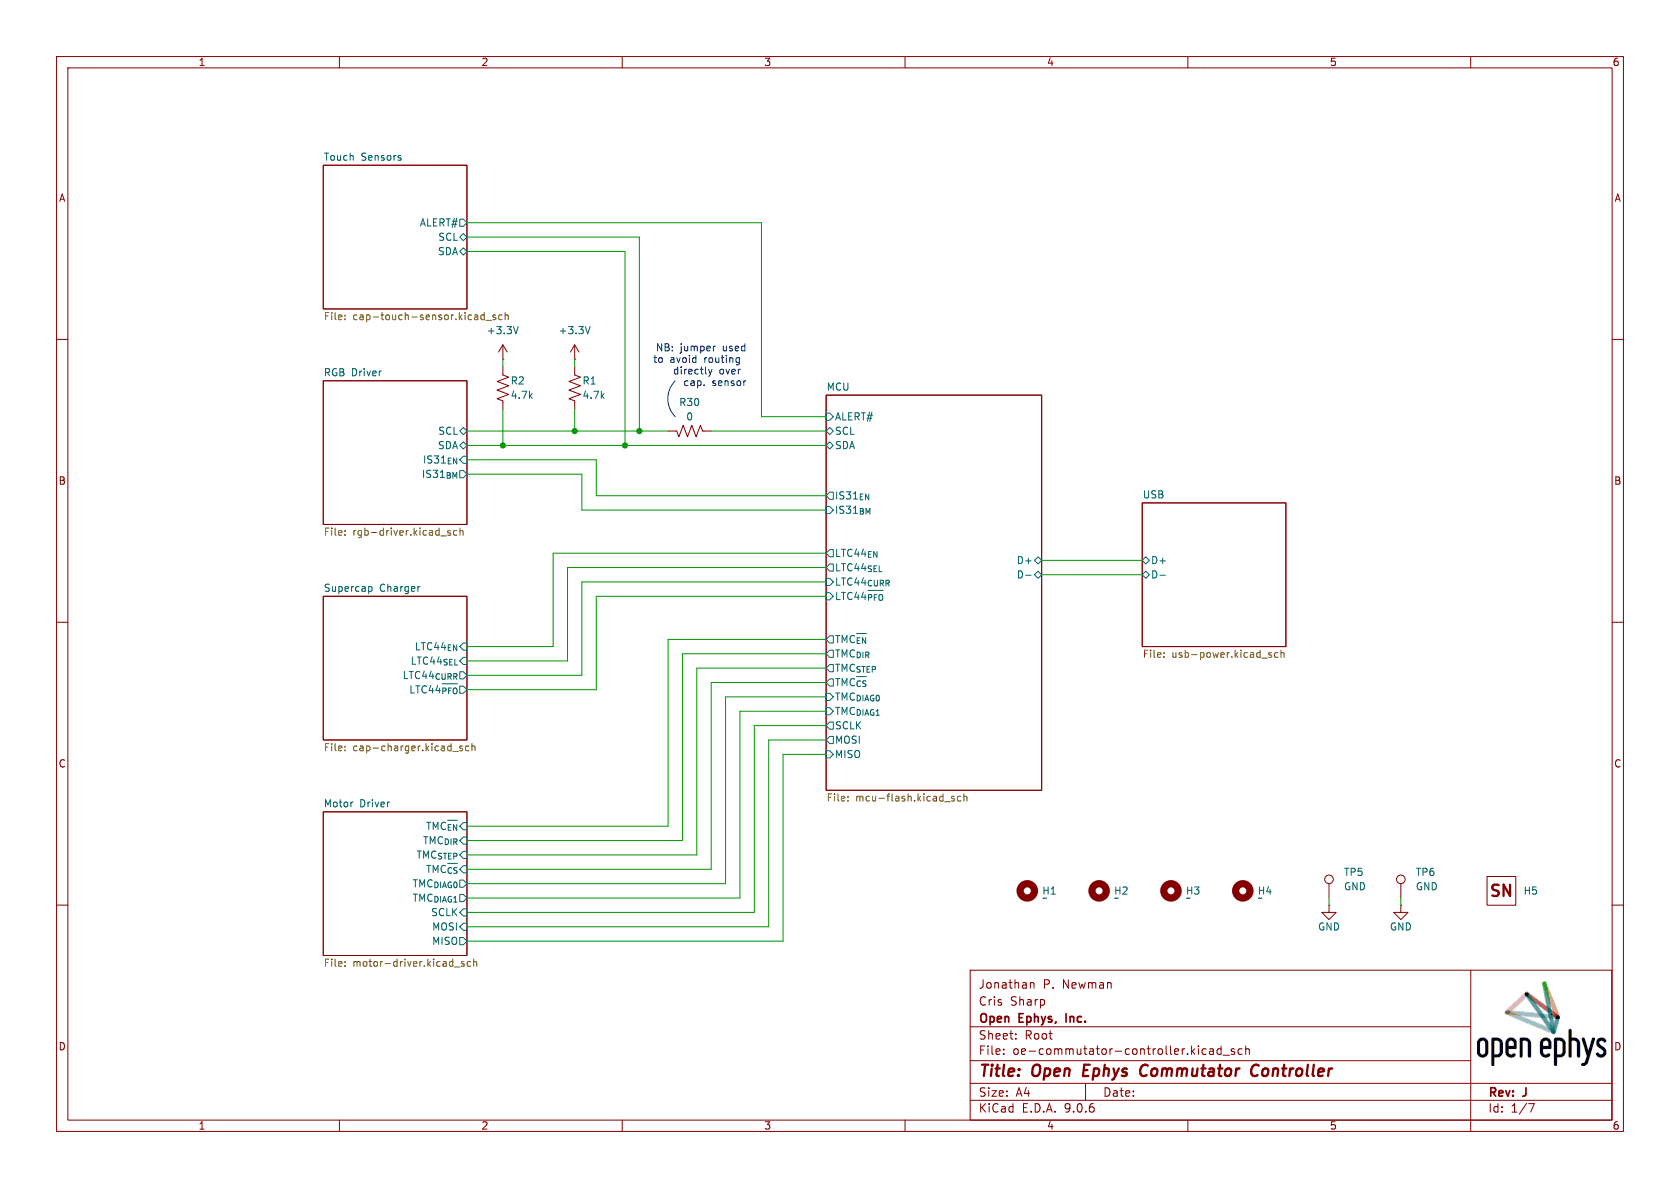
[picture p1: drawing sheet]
(kicad_sch
 (version 20250114)
 (generator "eeschema")
 (generator_version "9.0")
 (paper "A4")
 (title_block
  (title "Open Ephys Commutator Controller")
  (rev "J")
  (company "Open Ephys, Inc.")
  (comment 1 "Cris Sharp")
  (comment 2 "Jonathan P. Newman"))
 (lib_symbols
  (symbol "Connector:TestPoint"
   (pin_numbers (hide yes))
   (pin_names
    (offset 0.762) (hide yes)) (exclude_from_sim no) (in_bom yes) (on_board yes)
   (property "Reference" "TP" (at 0 6.858 0) (effects (font (size 1.27 1.27))))
   (property "Value" "TestPoint" (at 0 5.08 0) (effects (font (size 1.27 1.27))))
   (property "Footprint" "" (at 5.08 0 0) (effects (font (size 1.27 1.27)) (hide yes)))
   (property "Datasheet" "~" (at 5.08 0 0) (effects (font (size 1.27 1.27)) (hide yes)))
   (property "Description" "test point" (at 0 0 0) (effects (font (size 1.27 1.27)) (hide yes)))
   (symbol "TestPoint_0_1"
    (circle (center 0 3.302) (radius 0.762) (stroke (width 0) (type default)) (fill (type none))))
   (symbol "TestPoint_1_1"
    (pin passive line (at 0 0 90) (length 2.54) (name "1" (effects (font (size 1.27 1.27)))) (number "1" (effects (font (size 1.27 1.27))))))
   (embedded_fonts no))
  (symbol "Device:R_US"
   (pin_numbers (hide yes))
   (pin_names
    (offset 0)) (exclude_from_sim no) (in_bom yes) (on_board yes)
   (property "Reference" "R" (at 2.54 0 90) (effects (font (size 1.27 1.27))))
   (property "Value" "R_US" (at -2.54 0 90) (effects (font (size 1.27 1.27))))
   (property "Footprint" "" (at 1.016 -0.254 90) (effects (font (size 1.27 1.27)) (hide yes)))
   (property "Datasheet" "~" (at 0 0 0) (effects (font (size 1.27 1.27)) (hide yes)))
   (property "Description" "Resistor, US symbol" (at 0 0 0) (effects (font (size 1.27 1.27)) (hide yes)))
   (symbol "R_US_0_1"
    (polyline (pts (xy 0 2.286) (xy 0 2.54)) (stroke (width 0) (type default)) (fill (type none)))
    (polyline (pts (xy 0 2.286) (xy 1.016 1.905) (xy 0 1.524) (xy -1.016 1.143) (xy 0 0.762)) (stroke (width 0) (type default)) (fill (type none)))
    (polyline (pts (xy 0 0.762) (xy 1.016 0.381) (xy 0 0) (xy -1.016 -0.381) (xy 0 -0.762)) (stroke (width 0) (type default)) (fill (type none)))
    (polyline (pts (xy 0 -0.762) (xy 1.016 -1.143) (xy 0 -1.524) (xy -1.016 -1.905) (xy 0 -2.286)) (stroke (width 0) (type default)) (fill (type none)))
    (polyline (pts (xy 0 -2.286) (xy 0 -2.54)) (stroke (width 0) (type default)) (fill (type none))))
   (symbol "R_US_1_1"
    (pin passive line (at 0 3.81 270) (length 1.27) (name "~" (effects (font (size 1.27 1.27)))) (number "1" (effects (font (size 1.27 1.27)))))
    (pin passive line (at 0 -3.81 90) (length 1.27) (name "~" (effects (font (size 1.27 1.27)))) (number "2" (effects (font (size 1.27 1.27))))))
   (embedded_fonts no))
  (symbol "Mechanical:MountingHole"
   (pin_names
    (offset 1.016)) (exclude_from_sim yes) (in_bom no) (on_board yes)
   (property "Reference" "H" (at 0 5.08 0) (effects (font (size 1.27 1.27))))
   (property "Value" "MountingHole" (at 0 3.175 0) (effects (font (size 1.27 1.27))))
   (property "Footprint" "" (at 0 0 0) (effects (font (size 1.27 1.27)) (hide yes)))
   (property "Datasheet" "~" (at 0 0 0) (effects (font (size 1.27 1.27)) (hide yes)))
   (property "Description" "Mounting Hole without connection" (at 0 0 0) (effects (font (size 1.27 1.27)) (hide yes)))
   (symbol "MountingHole_0_1"
    (circle (center 0 0) (radius 1.27) (stroke (width 1.27) (type default)) (fill (type none))))
   (embedded_fonts no))
  (symbol "open-ephys:OEPS-SN" (exclude_from_sim no) (in_bom no) (on_board yes)
   (property "Reference" "H" (at 0 3.81 0) (effects (font (size 1.27 1.27))))
   (property "Value" "" (at 0 0 0) (effects (font (size 1.27 1.27)) (hide yes)))
   (property "Footprint" "" (at 0 0 0) (effects (font (size 1.27 1.27)) (hide yes)))
   (property "Datasheet" "" (at 0 0 0) (effects (font (size 1.27 1.27)) (hide yes)))
   (property "Description" "" (at 0 0 0) (effects (font (size 1.27 1.27)) (hide yes)))
   (symbol "OEPS-SN_0_1"
    (rectangle (start -2.54 2.54) (end 2.54 -2.54) (stroke (width 0) (type default)) (fill (type none))))
   (symbol "OEPS-SN_1_1"
    (text "SN" (at 0 0 0) (effects (font (size 2 2)
    (bold yes)))))
   (embedded_fonts no))
  (symbol "power:+3.3V"
   (power)
   (pin_numbers (hide yes))
   (pin_names
    (offset 0) (hide yes)) (exclude_from_sim no) (in_bom yes) (on_board yes)
   (property "Reference" "#PWR" (at 0 -3.81 0) (effects (font (size 1.27 1.27)) (hide yes)))
   (property "Value" "+3.3V" (at 0 3.556 0) (effects (font (size 1.27 1.27))))
   (property "Footprint" "" (at 0 0 0) (effects (font (size 1.27 1.27)) (hide yes)))
   (property "Datasheet" "" (at 0 0 0) (effects (font (size 1.27 1.27)) (hide yes)))
   (property "Description" "Power symbol creates a global label with name \"+3.3V\"" (at 0 0 0) (effects (font (size 1.27 1.27)) (hide yes)))
   (symbol "+3.3V_0_1"
    (polyline (pts (xy -0.762 1.27) (xy 0 2.54)) (stroke (width 0) (type default)) (fill (type none)))
    (polyline (pts (xy 0 2.54) (xy 0.762 1.27)) (stroke (width 0) (type default)) (fill (type none)))
    (polyline (pts (xy 0 0) (xy 0 2.54)) (stroke (width 0) (type default)) (fill (type none))))
   (symbol "+3.3V_1_1"
    (pin power_in line (at 0 0 90) (length 0) (name "~" (effects (font (size 1.27 1.27)))) (number "1" (effects (font (size 1.27 1.27))))))
   (embedded_fonts no))
  (symbol "power:GND"
   (power)
   (pin_numbers (hide yes))
   (pin_names
    (offset 0) (hide yes)) (exclude_from_sim no) (in_bom yes) (on_board yes)
   (property "Reference" "#PWR" (at 0 -6.35 0) (effects (font (size 1.27 1.27)) (hide yes)))
   (property "Value" "GND" (at 0 -3.81 0) (effects (font (size 1.27 1.27))))
   (property "Footprint" "" (at 0 0 0) (effects (font (size 1.27 1.27)) (hide yes)))
   (property "Datasheet" "" (at 0 0 0) (effects (font (size 1.27 1.27)) (hide yes)))
   (property "Description" "Power symbol creates a global label with name \"GND\" , ground" (at 0 0 0) (effects (font (size 1.27 1.27)) (hide yes)))
   (symbol "GND_0_1"
    (polyline (pts (xy 0 0) (xy 0 -1.27) (xy 1.27 -1.27) (xy 0 -2.54) (xy -1.27 -1.27) (xy 0 -1.27)) (stroke (width 0) (type default)) (fill (type none))))
   (symbol "GND_1_1"
    (pin power_in line (at 0 0 270) (length 0) (name "~" (effects (font (size 1.27 1.27)))) (number "1" (effects (font (size 1.27 1.27))))))
   (embedded_fonts no)))
 (arc
  (start 119.38 73.66)
  (mid 118.0649 70.485)
  (end 119.38 67.31)
  (stroke (width 0) (type default))
  (fill (type none)))
 (text "NB: jumper used\nto avoid routing \ndirectly over \ncap. sensor"
  (exclude_from_sim no)
  (at 132.08 64.77 0)
  (effects (font (size 1.27 1.27)) (justify right)))
 (junction
  (at 101.6 76.2)
  (diameter 0)
  (color 0 0 0 0))
 (junction
  (at 110.49 78.74)
  (diameter 0)
  (color 0 0 0 0))
 (junction
  (at 88.9 78.74)
  (diameter 0)
  (color 0 0 0 0))
 (junction
  (at 113.03 76.2)
  (diameter 0)
  (color 0 0 0 0))
 (wire
  (pts (xy 101.6 63.5) (xy 101.6 64.77))
  (stroke (width 0) (type default)))
 (wire
  (pts (xy 118.11 113.03) (xy 118.11 146.05))
  (stroke (width 0) (type default)))
 (wire
  (pts (xy 102.87 119.38) (xy 102.87 102.87))
  (stroke (width 0) (type default)))
 (wire
  (pts (xy 135.89 130.81) (xy 135.89 163.83))
  (stroke (width 0) (type default)))
 (wire
  (pts (xy 146.05 128.27) (xy 133.35 128.27))
  (stroke (width 0) (type default)))
 (wire
  (pts (xy 128.27 123.19) (xy 146.05 123.19))
  (stroke (width 0) (type default)))
 (wire
  (pts (xy 146.05 113.03) (xy 118.11 113.03))
  (stroke (width 0) (type default)))
 (wire
  (pts (xy 234.95 158.75) (xy 234.95 160.02))
  (stroke (width 0) (type default)))
 (wire
  (pts (xy 118.11 146.05) (xy 82.55 146.05))
  (stroke (width 0) (type default)))
 (wire
  (pts (xy 100.33 116.84) (xy 82.55 116.84))
  (stroke (width 0) (type default)))
 (wire
  (pts (xy 146.05 120.65) (xy 125.73 120.65))
  (stroke (width 0) (type default)))
 (wire
  (pts (xy 133.35 161.29) (xy 82.55 161.29))
  (stroke (width 0) (type default)))
 (wire
  (pts (xy 110.49 78.74) (xy 146.05 78.74))
  (stroke (width 0) (type default)))
 (wire
  (pts (xy 82.55 156.21) (xy 128.27 156.21))
  (stroke (width 0) (type default)))
 (wire
  (pts (xy 146.05 133.35) (xy 138.43 133.35))
  (stroke (width 0) (type default)))
 (wire
  (pts (xy 146.05 97.79) (xy 97.79 97.79))
  (stroke (width 0) (type default)))
 (wire
  (pts (xy 113.03 76.2) (xy 101.6 76.2))
  (stroke (width 0) (type default)))
 (wire
  (pts (xy 128.27 156.21) (xy 128.27 123.19))
  (stroke (width 0) (type default)))
 (wire
  (pts (xy 88.9 63.5) (xy 88.9 64.77))
  (stroke (width 0) (type default)))
 (wire
  (pts (xy 133.35 128.27) (xy 133.35 161.29))
  (stroke (width 0) (type default)))
 (wire
  (pts (xy 138.43 133.35) (xy 138.43 166.37))
  (stroke (width 0) (type default)))
 (wire
  (pts (xy 113.03 76.2) (xy 113.03 41.91))
  (stroke (width 0) (type default)))
 (wire
  (pts (xy 110.49 44.45) (xy 110.49 78.74))
  (stroke (width 0) (type default)))
 (wire
  (pts (xy 82.55 114.3) (xy 97.79 114.3))
  (stroke (width 0) (type default)))
 (wire
  (pts (xy 101.6 76.2) (xy 82.55 76.2))
  (stroke (width 0) (type default)))
 (wire
  (pts (xy 247.65 158.75) (xy 247.65 160.02))
  (stroke (width 0) (type default)))
 (wire
  (pts (xy 138.43 166.37) (xy 82.55 166.37))
  (stroke (width 0) (type default)))
 (wire
  (pts (xy 123.19 151.13) (xy 82.55 151.13))
  (stroke (width 0) (type default)))
 (wire
  (pts (xy 82.55 119.38) (xy 102.87 119.38))
  (stroke (width 0) (type default)))
 (wire
  (pts (xy 118.11 76.2) (xy 113.03 76.2))
  (stroke (width 0) (type default)))
 (wire
  (pts (xy 88.9 78.74) (xy 82.55 78.74))
  (stroke (width 0) (type default)))
 (wire
  (pts (xy 101.6 72.39) (xy 101.6 76.2))
  (stroke (width 0) (type default)))
 (wire
  (pts (xy 102.87 102.87) (xy 146.05 102.87))
  (stroke (width 0) (type default)))
 (wire
  (pts (xy 134.62 39.37) (xy 134.62 73.66))
  (stroke (width 0) (type default)))
 (wire
  (pts (xy 130.81 125.73) (xy 146.05 125.73))
  (stroke (width 0) (type default)))
 (wire
  (pts (xy 105.41 121.92) (xy 82.55 121.92))
  (stroke (width 0) (type default)))
 (wire
  (pts (xy 146.05 130.81) (xy 135.89 130.81))
  (stroke (width 0) (type default)))
 (wire
  (pts (xy 113.03 41.91) (xy 82.55 41.91))
  (stroke (width 0) (type default)))
 (wire
  (pts (xy 123.19 118.11) (xy 123.19 151.13))
  (stroke (width 0) (type default)))
 (wire
  (pts (xy 82.55 39.37) (xy 134.62 39.37))
  (stroke (width 0) (type default)))
 (wire
  (pts (xy 146.05 105.41) (xy 105.41 105.41))
  (stroke (width 0) (type default)))
 (wire
  (pts (xy 146.05 73.66) (xy 134.62 73.66))
  (stroke (width 0) (type default)))
 (wire
  (pts (xy 146.05 100.33) (xy 100.33 100.33))
  (stroke (width 0) (type default)))
 (wire
  (pts (xy 125.73 120.65) (xy 125.73 153.67))
  (stroke (width 0) (type default)))
 (wire
  (pts (xy 201.93 99.06) (xy 184.15 99.06))
  (stroke (width 0) (type default)))
 (wire
  (pts (xy 110.49 44.45) (xy 82.55 44.45))
  (stroke (width 0) (type default)))
 (wire
  (pts (xy 105.41 105.41) (xy 105.41 121.92))
  (stroke (width 0) (type default)))
 (wire
  (pts (xy 201.93 101.6) (xy 184.15 101.6))
  (stroke (width 0) (type default)))
 (wire
  (pts (xy 130.81 158.75) (xy 130.81 125.73))
  (stroke (width 0) (type default)))
 (wire
  (pts (xy 146.05 76.2) (xy 125.73 76.2))
  (stroke (width 0) (type default)))
 (wire
  (pts (xy 120.65 115.57) (xy 120.65 148.59))
  (stroke (width 0) (type default)))
 (wire
  (pts (xy 146.05 115.57) (xy 120.65 115.57))
  (stroke (width 0) (type default)))
 (wire
  (pts (xy 97.79 97.79) (xy 97.79 114.3))
  (stroke (width 0) (type default)))
 (wire
  (pts (xy 120.65 148.59) (xy 82.55 148.59))
  (stroke (width 0) (type default)))
 (wire
  (pts (xy 146.05 90.17) (xy 102.87 90.17))
  (stroke (width 0) (type default)))
 (wire
  (pts (xy 102.87 83.82) (xy 82.55 83.82))
  (stroke (width 0) (type default)))
 (wire
  (pts (xy 125.73 153.67) (xy 82.55 153.67))
  (stroke (width 0) (type default)))
 (wire
  (pts (xy 100.33 100.33) (xy 100.33 116.84))
  (stroke (width 0) (type default)))
 (wire
  (pts (xy 102.87 90.17) (xy 102.87 83.82))
  (stroke (width 0) (type default)))
 (wire
  (pts (xy 105.41 87.63) (xy 146.05 87.63))
  (stroke (width 0) (type default)))
 (wire
  (pts (xy 135.89 163.83) (xy 82.55 163.83))
  (stroke (width 0) (type default)))
 (wire
  (pts (xy 105.41 81.28) (xy 105.41 87.63))
  (stroke (width 0) (type default)))
 (wire
  (pts (xy 88.9 72.39) (xy 88.9 78.74))
  (stroke (width 0) (type default)))
 (wire
  (pts (xy 82.55 158.75) (xy 130.81 158.75))
  (stroke (width 0) (type default)))
 (wire
  (pts (xy 82.55 81.28) (xy 105.41 81.28))
  (stroke (width 0) (type default)))
 (wire
  (pts (xy 146.05 118.11) (xy 123.19 118.11))
  (stroke (width 0) (type default)))
 (wire
  (pts (xy 110.49 78.74) (xy 88.9 78.74))
  (stroke (width 0) (type default)))
 (symbol
  (lib_id "Connector:TestPoint")
  (at 234.95 158.75 0)
  (unit 1)
  (exclude_from_sim no)
  (in_bom yes)
  (on_board yes)
  (dnp no)
  (fields_autoplaced yes)
  (property "Reference" "TP5" (at 237.49 154.1779 0) (effects (font (size 1.27 1.27)) (justify left)))
  (property "Value" "GND" (at 237.49 156.7179 0) (effects (font (size 1.27 1.27)) (justify left)))
  (property "Footprint" "TestPoint:TestPoint_Pad_D2.0mm" (at 240.03 158.75 0) (effects (font (size 1.27 1.27)) (hide yes)))
  (property "Datasheet" "~" (at 240.03 158.75 0) (effects (font (size 1.27 1.27)) (hide yes)))
  (property "Description" "test point" (at 234.95 158.75 0) (effects (font (size 1.27 1.27)) (hide yes)))
  (pin "1"))
 (symbol
  (lib_id "Device:R_US")
  (at 101.6 68.58 0)
  (unit 1)
  (exclude_from_sim no)
  (in_bom yes)
  (on_board yes)
  (dnp no)
  (property "Reference" "R1" (at 102.87 67.31 0) (effects (font (size 1.27 1.27)) (justify left)))
  (property "Value" "4.7k" (at 102.87 69.85 0) (effects (font (size 1.27 1.27)) (justify left)))
  (property "Footprint" "Resistor_SMD:R_0603_1608Metric" (at 102.616 68.834 90) (effects (font (size 1.27 1.27)) (hide yes)))
  (property "Datasheet" "~" (at 101.6 68.58 0) (effects (font (size 1.27 1.27)) (hide yes)))
  (property "Description" "Resistor, US symbol" (at 101.6 68.58 0) (effects (font (size 1.27 1.27)) (hide yes)))
  (pin "1")
  (pin "2"))
 (symbol
  (lib_id "Mechanical:MountingHole")
  (at 219.71 157.48 0)
  (unit 1)
  (exclude_from_sim no)
  (in_bom no)
  (on_board yes)
  (dnp no)
  (fields_autoplaced yes)
  (property "Reference" "H4" (at 222.25 157.48 0) (effects (font (size 1.27 1.27)) (justify left)))
  (property "Value" "~" (at 222.25 158.75 0) (effects (font (size 1.27 1.27)) (justify left)))
  (property "Footprint" "MountingHole:MountingHole_2.7mm_M2.5_ISO7380" (at 219.71 157.48 0) (effects (font (size 1.27 1.27)) (hide yes)))
  (property "Datasheet" "~" (at 219.71 157.48 0) (effects (font (size 1.27 1.27)) (hide yes)))
  (property "Description" "Mounting Hole without connection" (at 219.71 157.48 0) (effects (font (size 1.27 1.27)) (hide yes))))
 (symbol
  (lib_id "power:GND")
  (at 247.65 160.02 0)
  (unit 1)
  (exclude_from_sim no)
  (in_bom yes)
  (on_board yes)
  (dnp no)
  (property "Reference" "#PWR078" (at 247.65 166.37 0) (effects (font (size 1.27 1.27)) (hide yes)))
  (property "Value" "GND" (at 247.65 163.83 0) (effects (font (size 1.27 1.27))))
  (property "Footprint" "" (at 247.65 160.02 0) (effects (font (size 1.27 1.27)) (hide yes)))
  (property "Datasheet" "" (at 247.65 160.02 0) (effects (font (size 1.27 1.27)) (hide yes)))
  (property "Description" "Power symbol creates a global label with name \"GND\" , ground" (at 247.65 160.02 0) (effects (font (size 1.27 1.27)) (hide yes)))
  (pin "1"))
 (symbol
  (lib_id "power:+3.3V")
  (at 101.6 63.5 0)
  (mirror y)
  (unit 1)
  (exclude_from_sim no)
  (in_bom yes)
  (on_board yes)
  (dnp no)
  (fields_autoplaced yes)
  (property "Reference" "#PWR01" (at 101.6 67.31 0) (effects (font (size 1.27 1.27)) (hide yes)))
  (property "Value" "+3.3V" (at 101.6 58.42 0) (effects (font (size 1.27 1.27))))
  (property "Footprint" "" (at 101.6 63.5 0) (effects (font (size 1.27 1.27)) (hide yes)))
  (property "Datasheet" "" (at 101.6 63.5 0) (effects (font (size 1.27 1.27)) (hide yes)))
  (property "Description" "Power symbol creates a global label with name \"+3.3V\"" (at 101.6 63.5 0) (effects (font (size 1.27 1.27)) (hide yes)))
  (pin "1"))
 (symbol
  (lib_id "Connector:TestPoint")
  (at 247.65 158.75 0)
  (unit 1)
  (exclude_from_sim no)
  (in_bom yes)
  (on_board yes)
  (dnp no)
  (fields_autoplaced yes)
  (property "Reference" "TP6" (at 250.19 154.1779 0) (effects (font (size 1.27 1.27)) (justify left)))
  (property "Value" "GND" (at 250.19 156.7179 0) (effects (font (size 1.27 1.27)) (justify left)))
  (property "Footprint" "TestPoint:TestPoint_Pad_D2.0mm" (at 252.73 158.75 0) (effects (font (size 1.27 1.27)) (hide yes)))
  (property "Datasheet" "~" (at 252.73 158.75 0) (effects (font (size 1.27 1.27)) (hide yes)))
  (property "Description" "test point" (at 247.65 158.75 0) (effects (font (size 1.27 1.27)) (hide yes)))
  (pin "1"))
 (symbol
  (lib_id "Device:R_US")
  (at 121.92 76.2 90)
  (mirror x)
  (unit 1)
  (exclude_from_sim no)
  (in_bom yes)
  (on_board yes)
  (dnp no)
  (property "Reference" "R30" (at 121.92 71.12 90) (effects (font (size 1.27 1.27))))
  (property "Value" "0" (at 121.92 73.66 90) (effects (font (size 1.27 1.27))))
  (property "Footprint" "Resistor_SMD:R_0603_1608Metric" (at 122.174 77.216 90) (effects (font (size 1.27 1.27)) (hide yes)))
  (property "Datasheet" "~" (at 121.92 76.2 0) (effects (font (size 1.27 1.27)) (hide yes)))
  (property "Description" "Resistor, US symbol" (at 121.92 76.2 0) (effects (font (size 1.27 1.27)) (hide yes)))
  (pin "1")
  (pin "2"))
 (symbol
  (lib_id "power:+3.3V")
  (at 88.9 63.5 0)
  (mirror y)
  (unit 1)
  (exclude_from_sim no)
  (in_bom yes)
  (on_board yes)
  (dnp no)
  (fields_autoplaced yes)
  (property "Reference" "#PWR076" (at 88.9 67.31 0) (effects (font (size 1.27 1.27)) (hide yes)))
  (property "Value" "+3.3V" (at 88.9 58.42 0) (effects (font (size 1.27 1.27))))
  (property "Footprint" "" (at 88.9 63.5 0) (effects (font (size 1.27 1.27)) (hide yes)))
  (property "Datasheet" "" (at 88.9 63.5 0) (effects (font (size 1.27 1.27)) (hide yes)))
  (property "Description" "Power symbol creates a global label with name \"+3.3V\"" (at 88.9 63.5 0) (effects (font (size 1.27 1.27)) (hide yes)))
  (pin "1"))
 (symbol
  (lib_id "power:GND")
  (at 234.95 160.02 0)
  (unit 1)
  (exclude_from_sim no)
  (in_bom yes)
  (on_board yes)
  (dnp no)
  (property "Reference" "#PWR077" (at 234.95 166.37 0) (effects (font (size 1.27 1.27)) (hide yes)))
  (property "Value" "GND" (at 234.95 163.83 0) (effects (font (size 1.27 1.27))))
  (property "Footprint" "" (at 234.95 160.02 0) (effects (font (size 1.27 1.27)) (hide yes)))
  (property "Datasheet" "" (at 234.95 160.02 0) (effects (font (size 1.27 1.27)) (hide yes)))
  (property "Description" "Power symbol creates a global label with name \"GND\" , ground" (at 234.95 160.02 0) (effects (font (size 1.27 1.27)) (hide yes)))
  (pin "1"))
 (symbol
  (lib_id "Mechanical:MountingHole")
  (at 194.31 157.48 0)
  (unit 1)
  (exclude_from_sim no)
  (in_bom no)
  (on_board yes)
  (dnp no)
  (fields_autoplaced yes)
  (property "Reference" "H2" (at 196.85 157.48 0) (effects (font (size 1.27 1.27)) (justify left)))
  (property "Value" "~" (at 196.85 158.75 0) (effects (font (size 1.27 1.27)) (justify left)))
  (property "Footprint" "MountingHole:MountingHole_2.7mm_M2.5_ISO7380" (at 194.31 157.48 0) (effects (font (size 1.27 1.27)) (hide yes)))
  (property "Datasheet" "~" (at 194.31 157.48 0) (effects (font (size 1.27 1.27)) (hide yes)))
  (property "Description" "Mounting Hole without connection" (at 194.31 157.48 0) (effects (font (size 1.27 1.27)) (hide yes))))
 (symbol
  (lib_id "Device:R_US")
  (at 88.9 68.58 0)
  (unit 1)
  (exclude_from_sim no)
  (in_bom yes)
  (on_board yes)
  (dnp no)
  (property "Reference" "R2" (at 90.17 67.31 0) (effects (font (size 1.27 1.27)) (justify left)))
  (property "Value" "4.7k" (at 90.17 69.85 0) (effects (font (size 1.27 1.27)) (justify left)))
  (property "Footprint" "Resistor_SMD:R_0603_1608Metric" (at 89.916 68.834 90) (effects (font (size 1.27 1.27)) (hide yes)))
  (property "Datasheet" "~" (at 88.9 68.58 0) (effects (font (size 1.27 1.27)) (hide yes)))
  (property "Description" "Resistor, US symbol" (at 88.9 68.58 0) (effects (font (size 1.27 1.27)) (hide yes)))
  (pin "1")
  (pin "2"))
 (symbol
  (lib_id "open-ephys:OEPS-SN")
  (at 265.43 157.48 0)
  (unit 1)
  (exclude_from_sim no)
  (in_bom no)
  (on_board yes)
  (dnp no)
  (fields_autoplaced yes)
  (property "Reference" "H5" (at 269.24 157.4799 0) (effects (font (size 1.27 1.27)) (justify left)))
  (property "Value" "~" (at 265.43 157.48 0) (effects (font (size 1.27 1.27)) (hide yes)))
  (property "Footprint" "open-ephys:OEPS_SN-STICKER-5x5mm" (at 265.43 157.48 0) (effects (font (size 1.27 1.27)) (hide yes)))
  (property "Datasheet" "" (at 265.43 157.48 0) (effects (font (size 1.27 1.27)) (hide yes)))
  (property "Description" "" (at 265.43 157.48 0) (effects (font (size 1.27 1.27)) (hide yes))))
 (symbol
  (lib_id "Mechanical:MountingHole")
  (at 181.61 157.48 0)
  (unit 1)
  (exclude_from_sim no)
  (in_bom no)
  (on_board yes)
  (dnp no)
  (fields_autoplaced yes)
  (property "Reference" "H1" (at 184.15 157.48 0) (effects (font (size 1.27 1.27)) (justify left)))
  (property "Value" "~" (at 184.15 158.75 0) (effects (font (size 1.27 1.27)) (justify left)))
  (property "Footprint" "MountingHole:MountingHole_2.7mm_M2.5_ISO7380" (at 181.61 157.48 0) (effects (font (size 1.27 1.27)) (hide yes)))
  (property "Datasheet" "~" (at 181.61 157.48 0) (effects (font (size 1.27 1.27)) (hide yes)))
  (property "Description" "Mounting Hole without connection" (at 181.61 157.48 0) (effects (font (size 1.27 1.27)) (hide yes))))
 (symbol
  (lib_id "Mechanical:MountingHole")
  (at 207.01 157.48 0)
  (unit 1)
  (exclude_from_sim no)
  (in_bom no)
  (on_board yes)
  (dnp no)
  (fields_autoplaced yes)
  (property "Reference" "H3" (at 209.55 157.48 0) (effects (font (size 1.27 1.27)) (justify left)))
  (property "Value" "~" (at 209.55 158.75 0) (effects (font (size 1.27 1.27)) (justify left)))
  (property "Footprint" "MountingHole:MountingHole_2.7mm_M2.5_ISO7380" (at 207.01 157.48 0) (effects (font (size 1.27 1.27)) (hide yes)))
  (property "Datasheet" "~" (at 207.01 157.48 0) (effects (font (size 1.27 1.27)) (hide yes)))
  (property "Description" "Mounting Hole without connection" (at 207.01 157.48 0) (effects (font (size 1.27 1.27)) (hide yes))))
 (sheet
  (at 57.15 105.41)
  (size 25.4 25.4)
  (exclude_from_sim no)
  (in_bom yes)
  (on_board yes)
  (dnp no)
  (fields_autoplaced yes)
  (stroke (width 0.1524) (type solid))
  (fill (color 0 0 0 0.0000))
  (property "Sheetname" "Supercap Charger" (at 57.15 104.6984 0) (effects (font (size 1.27 1.27)) (justify left bottom)))
  (property "Sheetfile" "cap-charger.kicad_sch" (at 57.15 131.3946 0) (effects (font (size 1.27 1.27)) (justify left top)))
  (pin "LTC44_{SEL}" input (at 82.55 116.84 0) (effects (font (size 1.27 1.27)) (justify right)))
  (pin "LTC44_{EN}" input (at 82.55 114.3 0) (effects (font (size 1.27 1.27)) (justify right)))
  (pin "LTC44_{CURR}" output (at 82.55 119.38 0) (effects (font (size 1.27 1.27)) (justify right)))
  (pin "LTC44_{~{PFO}}" output (at 82.55 121.92 0) (effects (font (size 1.27 1.27)) (justify right))))
 (sheet
  (at 57.15 143.51)
  (size 25.4 25.4)
  (exclude_from_sim no)
  (in_bom yes)
  (on_board yes)
  (dnp no)
  (fields_autoplaced yes)
  (stroke (width 0.1524) (type solid))
  (fill (color 0 0 0 0.0000))
  (property "Sheetname" "Motor Driver" (at 57.15 142.7984 0) (effects (font (size 1.27 1.27)) (justify left bottom)))
  (property "Sheetfile" "motor-driver.kicad_sch" (at 57.15 169.4946 0) (effects (font (size 1.27 1.27)) (justify left top)))
  (pin "TMC_{~{EN}}" input (at 82.55 146.05 0) (effects (font (size 1.27 1.27)) (justify right)))
  (pin "MISO" output (at 82.55 166.37 0) (effects (font (size 1.27 1.27)) (justify right)))
  (pin "MOSI" input (at 82.55 163.83 0) (effects (font (size 1.27 1.27)) (justify right)))
  (pin "TMC_{~{CS}}" input (at 82.55 153.67 0) (effects (font (size 1.27 1.27)) (justify right)))
  (pin "SCLK" input (at 82.55 161.29 0) (effects (font (size 1.27 1.27)) (justify right)))
  (pin "TMC_{DIR}" input (at 82.55 148.59 0) (effects (font (size 1.27 1.27)) (justify right)))
  (pin "TMC_{STEP}" input (at 82.55 151.13 0) (effects (font (size 1.27 1.27)) (justify right)))
  (pin "TMC_{DIAG0}" output (at 82.55 156.21 0) (effects (font (size 1.27 1.27)) (justify right)))
  (pin "TMC_{DIAG1}" output (at 82.55 158.75 0) (effects (font (size 1.27 1.27)) (justify right))))
 (sheet
  (at 201.93 88.9)
  (size 25.4 25.4)
  (exclude_from_sim no)
  (in_bom yes)
  (on_board yes)
  (dnp no)
  (fields_autoplaced yes)
  (stroke (width 0.1524) (type solid))
  (fill (color 0 0 0 0.0000))
  (property "Sheetname" "USB" (at 201.93 88.1884 0) (effects (font (size 1.27 1.27)) (justify left bottom)))
  (property "Sheetfile" "usb-power.kicad_sch" (at 201.93 114.8846 0) (effects (font (size 1.27 1.27)) (justify left top)))
  (pin "D-" bidirectional (at 201.93 101.6 180) (effects (font (size 1.27 1.27)) (justify left)))
  (pin "D+" bidirectional (at 201.93 99.06 180) (effects (font (size 1.27 1.27)) (justify left))))
 (sheet
  (at 57.15 67.31)
  (size 25.4 25.4)
  (exclude_from_sim no)
  (in_bom yes)
  (on_board yes)
  (dnp no)
  (fields_autoplaced yes)
  (stroke (width 0.1524) (type solid))
  (fill (color 0 0 0 0.0000))
  (property "Sheetname" "RGB Driver" (at 57.15 66.5984 0) (effects (font (size 1.27 1.27)) (justify left bottom)))
  (property "Sheetfile" "rgb-driver.kicad_sch" (at 57.15 93.2946 0) (effects (font (size 1.27 1.27)) (justify left top)))
  (pin "SCL" bidirectional (at 82.55 76.2 0) (effects (font (size 1.27 1.27)) (justify right)))
  (pin "SDA" bidirectional (at 82.55 78.74 0) (effects (font (size 1.27 1.27)) (justify right)))
  (pin "IS31_{BM}" output (at 82.55 83.82 0) (effects (font (size 1.27 1.27)) (justify right)))
  (pin "IS31_{EN}" input (at 82.55 81.28 0) (effects (font (size 1.27 1.27)) (justify right))))
 (sheet
  (at 146.05 69.85)
  (size 38.1 69.85)
  (exclude_from_sim no)
  (in_bom yes)
  (on_board yes)
  (dnp no)
  (fields_autoplaced yes)
  (stroke (width 0.1524) (type solid))
  (fill (color 0 0 0 0.0000))
  (property "Sheetname" "MCU" (at 146.05 69.1384 0) (effects (font (size 1.27 1.27)) (justify left bottom)))
  (property "Sheetfile" "mcu-flash.kicad_sch" (at 146.05 140.2846 0) (effects (font (size 1.27 1.27)) (justify left top)))
  (pin "IS31_{EN}" output (at 146.05 87.63 180) (effects (font (size 1.27 1.27)) (justify left)))
  (pin "TMC_{~{EN}}" output (at 146.05 113.03 180) (effects (font (size 1.27 1.27)) (justify left)))
  (pin "ALERT#" input (at 146.05 73.66 180) (effects (font (size 1.27 1.27)) (justify left)))
  (pin "SDA" bidirectional (at 146.05 78.74 180) (effects (font (size 1.27 1.27)) (justify left)))
  (pin "SCL" bidirectional (at 146.05 76.2 180) (effects (font (size 1.27 1.27)) (justify left)))
  (pin "D-" bidirectional (at 184.15 101.6 0) (effects (font (size 1.27 1.27)) (justify right)))
  (pin "D+" bidirectional (at 184.15 99.06 0) (effects (font (size 1.27 1.27)) (justify right)))
  (pin "IS31_{BM}" input (at 146.05 90.17 180) (effects (font (size 1.27 1.27)) (justify left)))
  (pin "LTC44_{~{PFO}}" input (at 146.05 105.41 180) (effects (font (size 1.27 1.27)) (justify left)))
  (pin "LTC44_{EN}" output (at 146.05 97.79 180) (effects (font (size 1.27 1.27)) (justify left)))
  (pin "LTC44_{SEL}" output (at 146.05 100.33 180) (effects (font (size 1.27 1.27)) (justify left)))
  (pin "MISO" input (at 146.05 133.35 180) (effects (font (size 1.27 1.27)) (justify left)))
  (pin "TMC_{DIR}" output (at 146.05 115.57 180) (effects (font (size 1.27 1.27)) (justify left)))
  (pin "TMC_{STEP}" output (at 146.05 118.11 180) (effects (font (size 1.27 1.27)) (justify left)))
  (pin "TMC_{~{CS}}" output (at 146.05 120.65 180) (effects (font (size 1.27 1.27)) (justify left)))
  (pin "SCLK" output (at 146.05 128.27 180) (effects (font (size 1.27 1.27)) (justify left)))
  (pin "MOSI" output (at 146.05 130.81 180) (effects (font (size 1.27 1.27)) (justify left)))
  (pin "LTC44_{CURR}" input (at 146.05 102.87 180) (effects (font (size 1.27 1.27)) (justify left)))
  (pin "TMC_{DIAG0}" input (at 146.05 123.19 180) (effects (font (size 1.27 1.27)) (justify left)))
  (pin "TMC_{DIAG1}" input (at 146.05 125.73 180) (effects (font (size 1.27 1.27)) (justify left))))
 (sheet
  (at 57.15 29.21)
  (size 25.4 25.4)
  (exclude_from_sim no)
  (in_bom yes)
  (on_board yes)
  (dnp no)
  (fields_autoplaced yes)
  (stroke (width 0.1524) (type solid))
  (fill (color 0 0 0 0.0000))
  (property "Sheetname" "Touch Sensors" (at 57.15 28.4984 0) (effects (font (size 1.27 1.27)) (justify left bottom)))
  (property "Sheetfile" "cap-touch-sensor.kicad_sch" (at 57.15 55.1946 0) (effects (font (size 1.27 1.27)) (justify left top)))
  (pin "ALERT#" output (at 82.55 39.37 0) (effects (font (size 1.27 1.27)) (justify right)))
  (pin "SDA" bidirectional (at 82.55 44.45 0) (effects (font (size 1.27 1.27)) (justify right)))
  (pin "SCL" bidirectional (at 82.55 41.91 0) (effects (font (size 1.27 1.27)) (justify right))))
 (sheet_instances
  (path ""
   (page "1")))
 (embedded_fonts no))
